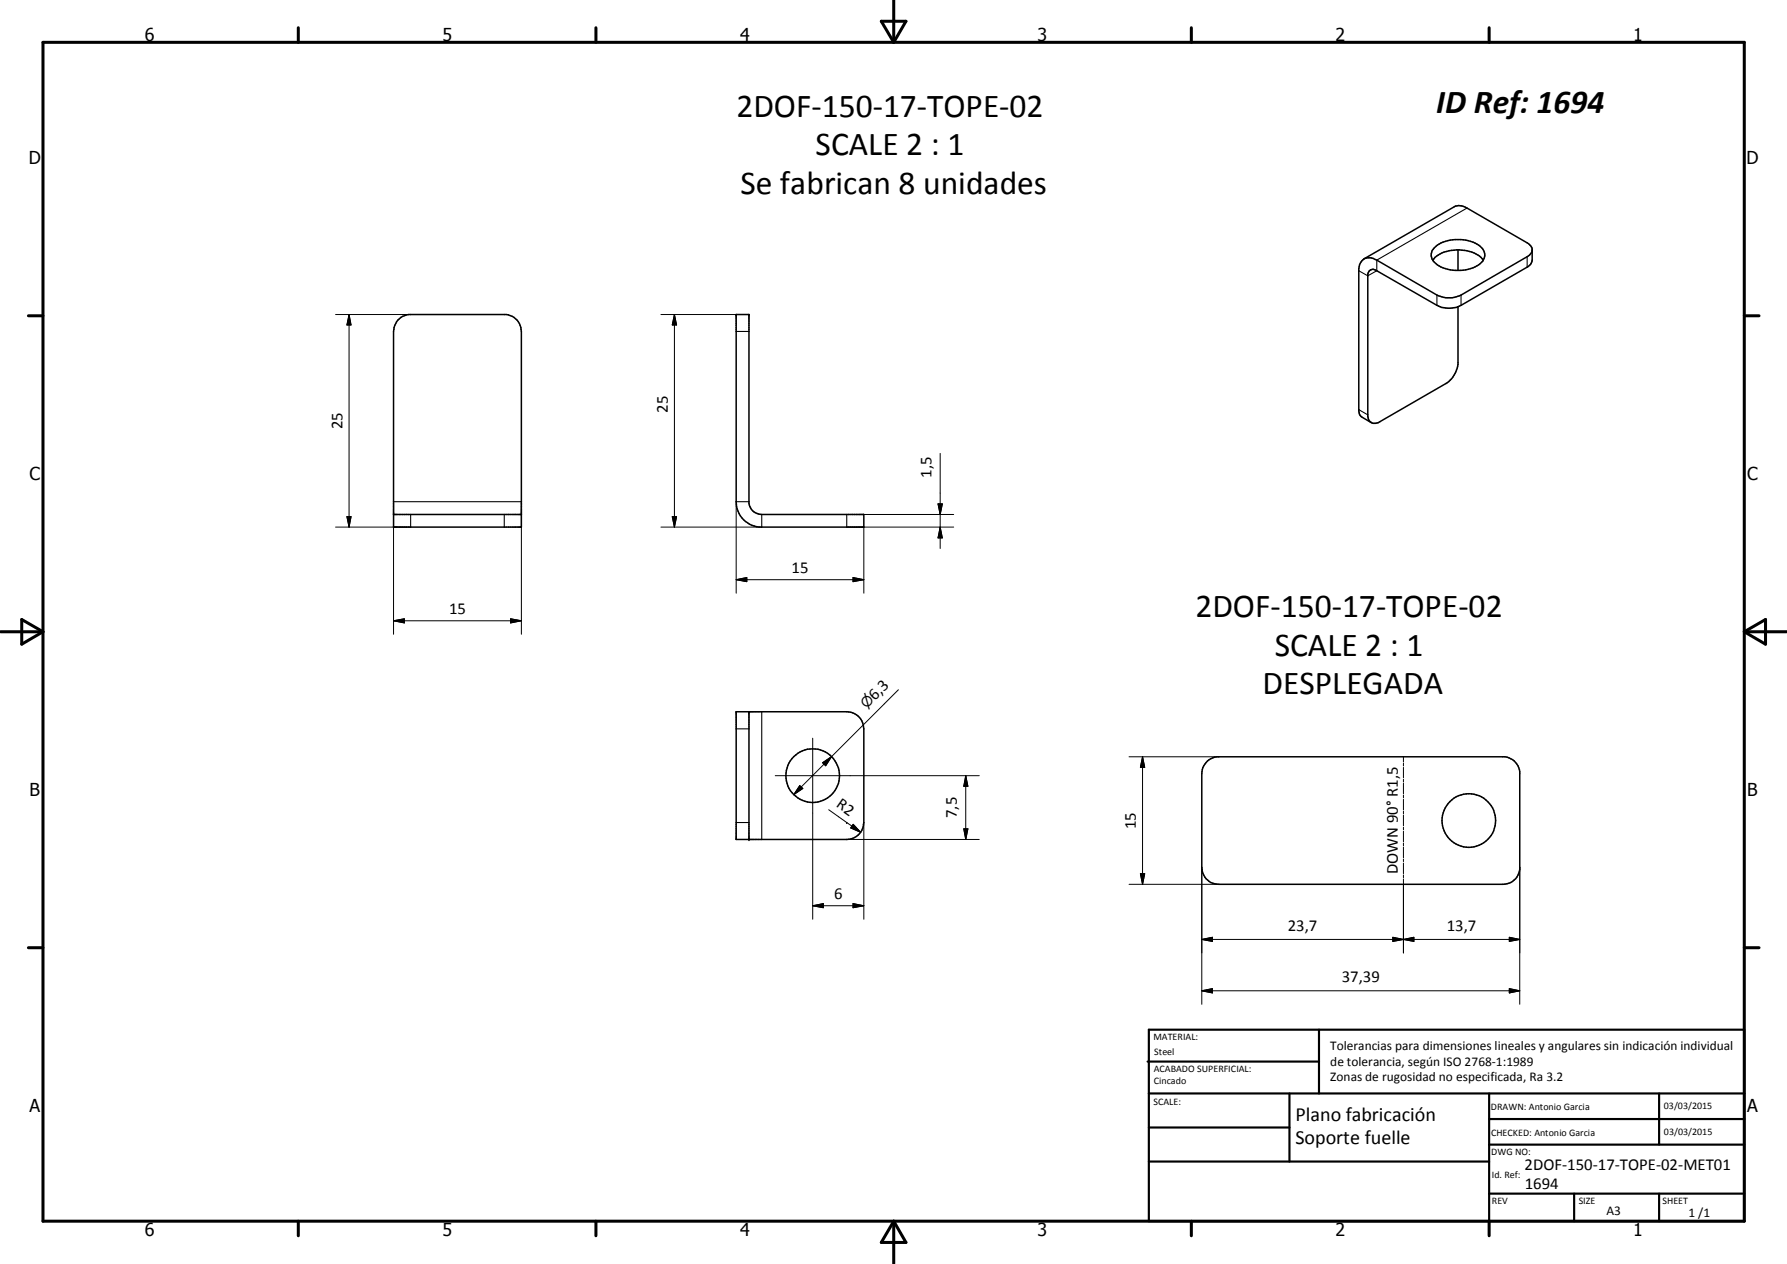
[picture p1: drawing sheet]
<svg xmlns="http://www.w3.org/2000/svg" width="420mm" height="297mm" viewBox="0 0 420 297" stroke-linecap="round" stroke-linejoin="round" font-family="sans-serif">
<g fill="none" stroke="#000" stroke-width=".35">
<path d="M337.3 58.2a9.1 9.1 0 0 1 9.5-1.1 3 3 0 0 1 2.2 3.5 5.3 5.3 0 0 1-4.4 2.8 8.5 8.5 0 0 1-7.6-2.1 2.28 2.28 0 0 1 .3-3.1zM342.8 58.7v4.8M360.2 58.8a1.88 1.88 0 0 1-1.1 1.5l-15.6 9a6.3 6.3 0 0 1-4.5 .5l-1.1-.5-14.2-8.2a3.1 3.1 0 0 0-3-.3M93.5 75.2l1.2-.9 1.4-.4h22.9a4 4 0 0 1 3.6 4v46h-30.1l.1-46.5a3.9 3.9 0 0 1 .9-2.2zM173.1 73.9h3v44.4a3 3 0 0 0 3 2.6h24v3h-24.6a6 6 0 0 1-5.4-6zM320.7 60.8l21.5-12.4 .7-.1 .8 .1 1.2 .5 14.2 8.2 .8 .6 .3 .8v2.6l-.3 1-.5 .5-15.9 9.2a6.2 6.2 0 0 1-5.6 0l-14.5-8.3a1.23 1.23 0 0 0-1.8 1v33.4a1.7 1.7 0 0 0 1 1.5 1.7 1.7 0 0 0 1.8-.3l15.6-9a6.2 6.2 0 0 0 2.8-4.5v-13.5M320.7 60.8l-.9 1.1-.3 1.2v33.5l.2 .9 .4 .4 2.3 1.4M336.9 61.1a6.9 6.9 0 0 1 5.6-2.4 7.4 7.4 0 0 1 6.2 2.4M92.5 120.9h30.1M173.1 167.3h26a4 4 0 0 1 4 4v22a4 4 0 0 1-4 4h-26zM176.1 167.3v30M283.9 178.8l1.2-.7 1-.3h67.8a4.1 4.1 0 0 1 3.4 3.6v22.9a4 4 0 0 1-4 3.5h-66.7a4 4 0 0 1-4-4v-22l.2-1.4z"/>
<circle cx="191.1" cy="182.3" r="6.3"/>
<circle cx="345.3" cy="192.8" r="6.3"/>
</g>
<g fill="none" stroke="#000" stroke-width=".25">
<path d="M344.9 48.9l-21.2 12.2v2.5l-2.1 1.2-2.1-1.2M173.1 77.9h3M337.9 69.3v2.5M343.5 69.3v2.5M359.1 60.3v2.5M319.5 96.3l2.1 1.2M92.5 117.9h30.1M173.1 117.9h3M96.6 120.9v3M118.6 120.9v3M179.1 120.9v3M199.1 120.9v3"/>
<path d="M173.1 171.3h3M179.1 167.3v30M173.1 193.3h3"/>
</g>
<g fill="#000">
<circle cx="173.1" cy="73.9" r=".18"/>
<circle cx="176.1" cy="73.9" r=".18"/>
<circle cx="176.1" cy="167.3" r=".18"/>
<circle cx="176.1" cy="197.3" r=".18"/>
</g>
<g fill="none" stroke="#000" stroke-width=".24">
<path d="M78.9 73.9h17.7M82.1 73.9l.4 2.5h-.9zM82.1 73.9v50M155.4 73.9h17.7M158.6 73.9l.5 2.5h-1zM158.6 73.9v50M92.5 117.9v31.2M122.6 117.9v31.2M173.1 117.9v21.5M220.5 118.4h1.1l-.5 2.5zM221.1 106.6v22.3M78.9 123.9h17.7"/>
<path d="M81.6 121.4h.9l-.4 2.5zM155.4 123.9h23.7M158.1 121.4h1l-.5 2.5zM173.1 136.2l2.5-.5v1zM173.1 136.2h30M199.1 123.9h25.1M199.1 120.9h25.1M200.6 135.7l2.5 .5-2.5 .5zM203.1 123.9v15.5M221.1 123.9l.5 2.5h-1.1zM92.5 145.9l2.6-.5v1zM92.5 145.9h30.1"/>
<path d="M120 145.4l2.6 .5-2.6 .5zM191.1 173.5v42.5M193.4 179.2l2.1-1.4-1.4 2.2zM211.2 162.1l-24.6 24.6M265.5 177.8h21.1M268.6 177.8l.5 2.5h-1zM268.6 177.8v30M330 177.8v1.3M330 179.4v.6M182.3 182.3h47.9M188 184.6l.8 .7-2.2 1.4zM194.8 190.3l4.3 3"/>
<path d="M199.1 193.3h.1M199.1 193.3l3.2 2.3M199.1 197.3h31.1M200.6 193.7l1.7 1.9-2.3-1zM203.1 193.3v22.7M226.6 194.8h1l-.5 2.5zM227.1 182.3l.5 2.5h-1zM227.1 182.3v15M330 180.3v2.5M330 183.1v.7M330 184.1v2.5M330 186.9v.6"/>
<path d="M330 187.8v2.5M330 190.6v.7M330 191.6v2.5M330 194.4v.6M330 195.3v2.5M330 198.1v.7M330 199.1v2.5M191.1 212.9l2.5-.6v1zM191.1 212.9h12M200.6 212.3l2.5 .6-2.5 .4zM265.5 207.8h21.1M268.1 205.3h1l-.5 2.5z"/>
<path d="M282.6 203.8v32.2M330 201.9v.6M330 202.8v2.5M330 205.6v.6M330 206.5v17.4M357.3 203.8v32.2M282.6 232.8l2.5-.5v1zM282.6 220.8l2.5-.5v.9zM282.6 232.8h74.7M282.6 220.8h74.7M327.5 220.3l2.5 .5-2.5 .4zM330 220.8l2.4-.5v.9z"/>
<path d="M354.9 232.3l2.4 .5-2.4 .5zM354.9 220.3l2.4 .5-2.4 .4z"/>
</g>
<g fill="none" stroke="#000" stroke-width=".71">
<path d="M10.1 9.9h400v277.1h-400zM70.1 6.5v3.4M140.1 6.5v3.4M207.2 5h5.8l-2.9 4.9zM210.1 0v9.9M280.1 6.5v3.4M350.1 6.5v3.4M6.7 74.2h3.4M410.1 74.2h3.5M.1 148.5h10M5.1 145.6l5 2.9-5 2.9zM410.1 148.5h10"/>
<path d="M410.1 148.5l5-2.9v5.8zM6.7 222.7h3.4M410.1 222.7h3.5M70.1 287v3.4M140.1 287v3.4M210.1 287v10M210.1 287l2.9 5h-5.8zM280.1 287v3.4M350.1 287v3.4"/>
</g>
<g fill="none" stroke="#000" stroke-width=".51">
<path d="M269.8 249.5h40.3M270.1 242h140v45h-140zM270.1 257h140M303.2 257v16M310.1 242v15M350.1 257v30M390.1 257v12M270.1 265h33.1M270.1 273h80M350.1 269h60M350.1 263h60M350.1 280.5h60"/>
<path d="M370.1 280.5v6.5M390.1 280.5v6.5"/>
</g>
<g fill="#000">
<path d="M82.1 73.9l.4 2.5h-.9zM158.6 73.9l.5 2.5h-1zM220.5 118.4h1.1l-.5 2.5zM81.6 121.4h.9l-.4 2.5zM158.1 121.4h1l-.5 2.5zM173.1 136.2l2.5-.5v1zM200.6 135.7l2.5 .5-2.5 .5zM221.1 123.9l.5 2.5h-1.1zM92.5 145.9l2.6-.5v1zM120 145.4l2.6 .5-2.6 .5zM193.4 179.2l2.1-1.4-1.4 2.2zM188 184.6l.8 .7-2.2 1.4z"/>
<path d="M200.6 193.7l1.7 1.9-2.3-1zM226.6 194.8h1l-.5 2.5zM227.1 182.3l.5 2.5h-1zM268.6 177.8l.5 2.5h-1zM191.1 212.9l2.5-.6v1zM200.6 212.3l2.5 .6-2.5 .4zM268.1 205.3h1l-.5 2.5zM282.6 232.8l2.5-.5v1zM282.6 220.8l2.5-.5v.9zM327.5 220.3l2.5 .5-2.5 .4zM330 220.8l2.4-.5v.9zM354.9 232.3l2.4 .5-2.4 .5z"/>
<path d="M354.9 220.3l2.4 .5-2.4 .4z"/>
</g>
<g font-size="7.9">
<text x="173.2" y="27.5">2DOF-150-17-TOPE-02</text>
<text x="337.7" y="26.5">ID Ref: 1694</text>
<text x="191.8" y="36.5">SCALE 2 : 1</text>
<text x="174.1" y="45.6">Se fabrican 8 unidades</text>
<text x="281.1" y="145.1">2DOF-150-17-TOPE-02</text>
<text x="299.7" y="154.1">SCALE 2 : 1</text>
<text x="296.8" y="163.1">DESPLEGADA</text>
</g>
<g font-size="4.7">
<text x="304.6" y="263.5">Plano fabricación</text>
<text x="304.6" y="268.9">Soporte fuelle</text>
</g>
<g font-size="4.2">
<text x="34" y="9.6">6</text>
<text x="104" y="9.6">5</text>
<text x="174" y="9.6">4</text>
<text x="244" y="9.6">3</text>
<text x="314" y="9.6">2</text>
<text x="384" y="9.6">1</text>
<text x="6.8" y="38.7">D</text>
<text x="410.6" y="38.7">D</text>
<text x="7" y="112.9">C</text>
<text x="410.8" y="112.9">C</text>
<text x="7" y="187.1">B</text>
<text x="410.8" y="187.1">B</text>
<text x="7" y="261.4">A</text>
<text x="410.8" y="261.4">A</text>
<text x="34" y="290.4">6</text>
<text x="104" y="290.4">5</text>
<text x="174" y="290.4">4</text>
<text x="244" y="290.4">3</text>
<text x="314" y="290.4">2</text>
<text x="384" y="290.4">1</text>
</g>
<g font-size="3.9">
<text x="80.5" y="100.9" transform="rotate(-90 80.5 100.9)">25</text>
<text x="157" y="97.1" transform="rotate(-90 157 97.1)">25</text>
<text x="219" y="112.3" transform="rotate(-90 219 112.3)">1,5</text>
<text x="186.1" y="134.7">15</text>
<text x="105.6" y="144.4">15</text>
<text x="205.7" y="164.7" transform="rotate(-45 205.7 164.7)">6,3</text>
<text x="196.4" y="189.5" transform="rotate(35 196.4 189.5)">R2</text>
<text x="225" y="192.3" transform="rotate(-90 225 192.3)">7,5</text>
<text x="267.1" y="194.8" transform="rotate(-90 267.1 194.8)">15</text>
<text x="328.7" y="205.5" transform="rotate(-90 328.7 205.5)">DOWN 90° R1,5</text>
<text x="196.1" y="211.3">6</text>
<text x="302.8" y="218.7">23,7</text>
<text x="340.2" y="218.7">13,7</text>
<text x="315.5" y="230.8">37,39</text>
<text x="358.5" y="275">2DOF-150-17-TOPE-02-MET01</text>
<text x="358.5" y="279.4">1694</text>
</g>
<text font-size="3.3" x="203.7" y="166.6" transform="rotate(-45 203.7 166.6)">⌀</text>
<g font-size="3.1">
<text x="312.7" y="246.8">Tolerancias para dimensiones lineales y angulares sin indicación individual</text>
<text x="312.7" y="250.4">de tolerancia, según ISO 2768-1:1989</text>
<text x="312.7" y="254">Zonas de rugosidad no especificada, Ra 3.2</text>
<text x="377.7" y="285.6">A3</text>
<text x="397" y="285.9">1 /1</text>
</g>
<g font-size="2.4">
<text x="271.2" y="244.4">MATERIAL:</text>
<text x="271.3" y="252">ACABADO SUPERFICIAL:</text>
<text x="271.4" y="247.9">Steel</text>
<text x="271.3" y="254.6">Cincado</text>
<text x="271.2" y="259.7">SCALE:</text>
<text x="350.6" y="260.9">DRAWN: Antonio Garcia</text>
<text x="391.2" y="260.6">03/03/2015</text>
<text x="350.6" y="267">CHECKED: Antonio Garcia</text>
<text x="391.2" y="266.7">03/03/2015</text>
<text x="350.6" y="271.4">DWG NO:</text>
<text x="350.8" y="276.9">Id. Ref:</text>
<text x="350.8" y="282.8">REV</text>
<text x="371.2" y="282.9">SIZE</text>
<text x="390.9" y="282.9">SHEET</text>
</g>
</svg>
